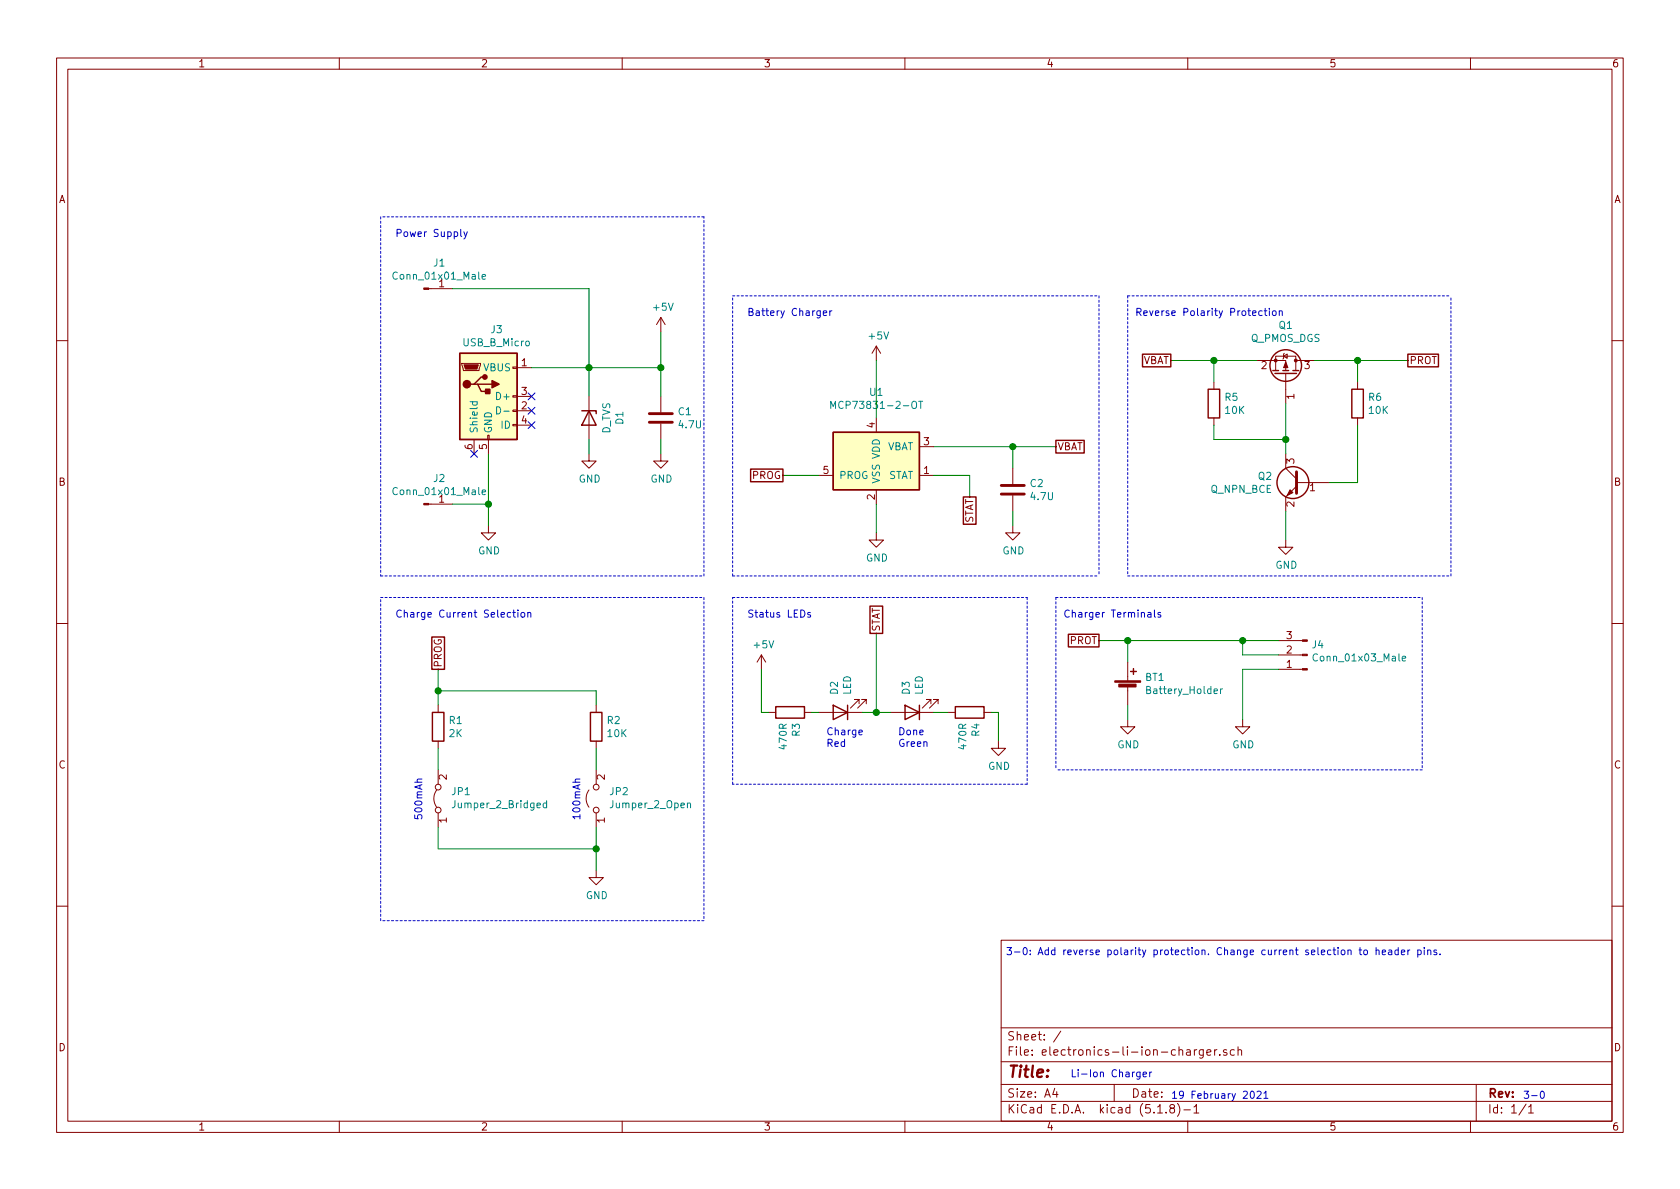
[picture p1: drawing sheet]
EESchema Schematic File Version 4
EELAYER 30 0
EELAYER END
$Descr A4 11693 8268
encoding utf-8
Sheet 1 1
Title ""
Date ""
Rev ""
Comp ""
Comment1 ""
Comment2 ""
Comment3 ""
Comment4 ""
$EndDescr
$Comp
L Device:R R3
U 1 1
P 5500 4950
F 0 "R3" H 5570 4996 50  0000 L CNN
F 1 "470R" H 5570 4905 50  0000 L CNN
F 2 "Resistor_SMD:R_1206_3216Metric_Pad1.30x1.75mm_HandSolder" V 5430 4950 50  0001 C CNN
F 3 "~" H 5500 4950 50  0001 C CNN
	1    5500 4950
	0    1    1    0   
$EndComp
$Comp
L Device:C C2
U 1 1
P 7050 3400
F 0 "C2" H 7165 3446 50  0000 L CNN
F 1 "4.7U" H 7165 3355 50  0000 L CNN
F 2 "Capacitor_SMD:C_1206_3216Metric_Pad1.33x1.80mm_HandSolder" H 7088 3250 50  0001 C CNN
F 3 "~" H 7050 3400 50  0001 C CNN
	1    7050 3400
	1    0    0    -1  
$EndComp
$Comp
L Device:C C1
U 1 1
P 4600 2900
F 0 "C1" H 4715 2946 50  0000 L CNN
F 1 "4.7U" H 4715 2855 50  0000 L CNN
F 2 "Capacitor_SMD:C_1206_3216Metric_Pad1.33x1.80mm_HandSolder" H 4638 2750 50  0001 C CNN
F 3 "~" H 4600 2900 50  0001 C CNN
	1    4600 2900
	1    0    0    -1  
$EndComp
$Comp
L Device:LED D3
U 1 1
P 6350 4950
F 0 "D3" V 6389 4832 50  0000 R CNN
F 1 "LED" V 6298 4832 50  0000 R CNN
F 2 "LED_SMD:LED_1206_3216Metric_Pad1.42x1.75mm_HandSolder" H 6350 4950 50  0001 C CNN
F 3 "~" H 6350 4950 50  0001 C CNN
	1    6350 4950
	-1   0    0    1   
$EndComp
$Comp
L Device:LED D2
U 1 1
P 5850 4950
F 0 "D2" V 5889 4832 50  0000 R CNN
F 1 "LED" V 5798 4832 50  0000 R CNN
F 2 "LED_SMD:LED_1206_3216Metric_Pad1.42x1.75mm_HandSolder" H 5850 4950 50  0001 C CNN
F 3 "~" H 5850 4950 50  0001 C CNN
	1    5850 4950
	-1   0    0    1   
$EndComp
$Comp
L Connector:USB_B_Micro J3
U 1 1
P 3400 2750
F 0 "J3" H 3457 3217 50  0000 C CNN
F 1 "USB_B_Micro" H 3457 3126 50  0000 C CNN
F 2 "Connector_USB:USB_Micro-B_Amphenol_10118194_Horizontal" H 3550 2700 50  0001 C CNN
F 3 "~" H 3550 2700 50  0001 C CNN
	1    3400 2750
	1    0    0    -1  
$EndComp
$Comp
L Battery_Management:MCP73831-2-OT U1
U 1 1
P 6100 3200
F 0 "U1" H 6100 3681 50  0000 C CNN
F 1 "MCP73831-2-OT" H 6100 3590 50  0000 C CNN
F 2 "Package_TO_SOT_SMD:SOT-23-5_HandSoldering" H 6150 2950 50  0001 L CIN
F 3 "http://ww1.microchip.com/downloads/en/DeviceDoc/20001984g.pdf" H 5950 3150 50  0001 C CNN
	1    6100 3200
	1    0    0    -1  
$EndComp
$Comp
L power:+5V #PWR0102
U 1 1
P 6100 2500
F 0 "#PWR0102" H 6100 2350 50  0001 C CNN
F 1 "+5V" H 6115 2673 50  0000 C CNN
F 2 "" H 6100 2500 50  0001 C CNN
F 3 "" H 6100 2500 50  0001 C CNN
	1    6100 2500
	1    0    0    -1  
$EndComp
$Comp
L Connector:Conn_01x03_Male J4
U 1 1
P 9100 4550
F 0 "J4" H 9072 4482 50  0000 R CNN
F 1 "Conn_01x03_Male" H 9072 4573 50  0000 R CNN
F 2 "Connector_PinHeader_2.54mm:PinHeader_1x03_P2.54mm_Vertical" H 9100 4550 50  0001 C CNN
F 3 "~" H 9100 4550 50  0001 C CNN
	1    9100 4550
	-1   0    0    1   
$EndComp
Wire Wire Line
	8900 4550 8650 4550
Wire Wire Line
	8650 4550 8650 4450
Connection ~ 8650 4450
Wire Wire Line
	8650 4450 8900 4450
Wire Wire Line
	8900 4650 8650 4650
Wire Wire Line
	8650 4650 8650 5000
Wire Wire Line
	7050 3550 7050 3650
$Comp
L power:GND #PWR0103
U 1 1
P 7050 3650
F 0 "#PWR0103" H 7050 3400 50  0001 C CNN
F 1 "GND" H 7055 3477 50  0000 C CNN
F 2 "" H 7050 3650 50  0001 C CNN
F 3 "" H 7050 3650 50  0001 C CNN
	1    7050 3650
	1    0    0    -1  
$EndComp
$Comp
L power:GND #PWR0106
U 1 1
P 4100 3150
F 0 "#PWR0106" H 4100 2900 50  0001 C CNN
F 1 "GND" H 4105 2977 50  0000 C CNN
F 2 "" H 4100 3150 50  0001 C CNN
F 3 "" H 4100 3150 50  0001 C CNN
	1    4100 3150
	1    0    0    -1  
$EndComp
$Comp
L power:GND #PWR0107
U 1 1
P 4600 3150
F 0 "#PWR0107" H 4600 2900 50  0001 C CNN
F 1 "GND" H 4605 2977 50  0000 C CNN
F 2 "" H 4600 3150 50  0001 C CNN
F 3 "" H 4600 3150 50  0001 C CNN
	1    4600 3150
	1    0    0    -1  
$EndComp
NoConn ~ 3300 3150
NoConn ~ 3700 2950
NoConn ~ 3700 2850
NoConn ~ 3700 2750
$Comp
L power:+5V #PWR0108
U 1 1
P 4600 2300
F 0 "#PWR0108" H 4600 2150 50  0001 C CNN
F 1 "+5V" H 4615 2473 50  0000 C CNN
F 2 "" H 4600 2300 50  0001 C CNN
F 3 "" H 4600 2300 50  0001 C CNN
	1    4600 2300
	1    0    0    -1  
$EndComp
Wire Wire Line
	3700 2550 4100 2550
Wire Wire Line
	4600 2550 4600 2300
Wire Wire Line
	4600 2550 4600 2750
Connection ~ 4100 2550
Wire Wire Line
	4100 2750 4100 2550
Wire Wire Line
	4600 3050 4600 3150
Wire Wire Line
	4100 2550 4600 2550
Text Notes 2750 1650 0    50   ~ 0
Power Supply
$Comp
L Connector:Conn_01x01_Male J1
U 1 1
P 2950 2000
F 0 "J1" H 3058 2181 50  0000 C CNN
F 1 "Conn_01x01_Male" H 3058 2090 50  0000 C CNN
F 2 "Connector_PinHeader_2.54mm:PinHeader_1x01_P2.54mm_Vertical" H 2950 2000 50  0001 C CNN
F 3 "~" H 2950 2000 50  0001 C CNN
	1    2950 2000
	1    0    0    -1  
$EndComp
$Comp
L Connector:Conn_01x01_Male J2
U 1 1
P 2950 3500
F 0 "J2" H 3058 3681 50  0000 C CNN
F 1 "Conn_01x01_Male" H 3058 3590 50  0000 C CNN
F 2 "Connector_PinHeader_2.54mm:PinHeader_1x01_P2.54mm_Vertical" H 2950 3500 50  0001 C CNN
F 3 "~" H 2950 3500 50  0001 C CNN
	1    2950 3500
	1    0    0    -1  
$EndComp
Connection ~ 4600 2550
Wire Wire Line
	3150 2000 4100 2000
Wire Wire Line
	4100 2000 4100 2550
Wire Wire Line
	3400 3150 3400 3500
Wire Wire Line
	3150 3500 3400 3500
Connection ~ 3400 3500
Wire Wire Line
	3400 3500 3400 3650
$Comp
L power:GND #PWR0109
U 1 1
P 3400 3650
F 0 "#PWR0109" H 3400 3400 50  0001 C CNN
F 1 "GND" H 3405 3477 50  0000 C CNN
F 2 "" H 3400 3650 50  0001 C CNN
F 3 "" H 3400 3650 50  0001 C CNN
	1    3400 3650
	1    0    0    -1  
$EndComp
Wire Notes Line
	2650 1500 2650 4000
Wire Notes Line
	2650 4000 4900 4000
Wire Notes Line
	4900 4000 4900 1500
Wire Notes Line
	4900 1500 2650 1500
$Comp
L Device:R R2
U 1 1
P 4150 5050
F 0 "R2" H 4220 5096 50  0000 L CNN
F 1 "10K" H 4220 5005 50  0000 L CNN
F 2 "Resistor_SMD:R_1206_3216Metric_Pad1.30x1.75mm_HandSolder" V 4080 5050 50  0001 C CNN
F 3 "~" H 4150 5050 50  0001 C CNN
	1    4150 5050
	1    0    0    -1  
$EndComp
$Comp
L Jumper:Jumper_2_Bridged JP1
U 1 1
P 3050 5550
F 0 "JP1" V 3096 5462 50  0000 R CNN
F 1 "Jumper_2_Bridged" V 3005 5462 50  0000 R CNN
F 2 "Connector_PinHeader_2.54mm:PinHeader_1x02_P2.54mm_Vertical" H 3050 5550 50  0001 C CNN
F 3 "~" H 3050 5550 50  0001 C CNN
	1    3050 5550
	0    -1   -1   0   
$EndComp
$Comp
L Device:R R1
U 1 1
P 3050 5050
F 0 "R1" H 3120 5096 50  0000 L CNN
F 1 "2K" H 3120 5005 50  0000 L CNN
F 2 "Resistor_SMD:R_1206_3216Metric_Pad1.30x1.75mm_HandSolder" V 2980 5050 50  0001 C CNN
F 3 "~" H 3050 5050 50  0001 C CNN
	1    3050 5050
	1    0    0    -1  
$EndComp
$Comp
L power:GND #PWR0104
U 1 1
P 4150 6050
F 0 "#PWR0104" H 4150 5800 50  0001 C CNN
F 1 "GND" H 4155 5877 50  0000 C CNN
F 2 "" H 4150 6050 50  0001 C CNN
F 3 "" H 4150 6050 50  0001 C CNN
	1    4150 6050
	1    0    0    -1  
$EndComp
$Comp
L power:GND #PWR02
U 1 1
P 6100 3700
F 0 "#PWR02" H 6100 3450 50  0001 C CNN
F 1 "GND" H 6105 3527 50  0000 C CNN
F 2 "" H 6100 3700 50  0001 C CNN
F 3 "" H 6100 3700 50  0001 C CNN
	1    6100 3700
	1    0    0    -1  
$EndComp
Wire Wire Line
	6100 3500 6100 3700
Text GLabel 5450 3300 0    50   UnSpc ~ 0
PROG
Wire Wire Line
	5450 3300 5700 3300
Wire Wire Line
	4150 4800 4150 4900
Wire Wire Line
	4150 6050 4150 5900
Wire Wire Line
	3050 5900 3050 5750
Connection ~ 4150 5900
Wire Wire Line
	4150 5900 4150 5750
$Comp
L Jumper:Jumper_2_Open JP2
U 1 1
P 4150 5550
F 0 "JP2" V 4196 5462 50  0000 R CNN
F 1 "Jumper_2_Open" V 4105 5462 50  0000 R CNN
F 2 "Connector_PinHeader_2.54mm:PinHeader_1x02_P2.54mm_Vertical" H 4150 5550 50  0001 C CNN
F 3 "~" H 4150 5550 50  0001 C CNN
	1    4150 5550
	0    -1   -1   0   
$EndComp
Text GLabel 3050 4650 1    50   UnSpc ~ 0
PROG
Text Notes 2750 4300 0    50   ~ 0
Charge Current Selection
Wire Notes Line
	2650 4150 4900 4150
Wire Notes Line
	4900 4150 4900 6400
Wire Notes Line
	4900 6400 2650 6400
Wire Notes Line
	2650 6400 2650 4150
Wire Wire Line
	6100 2500 6100 2900
$Comp
L power:+5V #PWR01
U 1 1
P 5300 4650
F 0 "#PWR01" H 5300 4500 50  0001 C CNN
F 1 "+5V" H 5315 4823 50  0000 C CNN
F 2 "" H 5300 4650 50  0001 C CNN
F 3 "" H 5300 4650 50  0001 C CNN
	1    5300 4650
	1    0    0    -1  
$EndComp
Text GLabel 6750 3450 3    50   UnSpc ~ 0
STAT
Text GLabel 6100 4400 1    50   UnSpc ~ 0
STAT
Wire Wire Line
	6000 4950 6100 4950
Connection ~ 6100 4950
Text Notes 2950 5400 3    50   ~ 0
500mAh
Text Notes 4050 5400 3    50   ~ 0
100mAh
Wire Wire Line
	3050 4650 3050 4800
Wire Wire Line
	3050 5900 4150 5900
Wire Wire Line
	3050 4800 4150 4800
Connection ~ 3050 4800
Wire Wire Line
	3050 4800 3050 4900
Text Notes 5200 4300 0    50   ~ 0
Status LEDs
Text Notes 5750 5200 0    50   ~ 0
Charge\nRed
Text Notes 6250 5200 0    50   ~ 0
Done\nGreen
Wire Notes Line
	5100 5450 5100 4150
Text Notes 5200 2200 0    50   ~ 0
Battery Charger
Wire Notes Line
	5100 4000 5100 2050
Wire Wire Line
	4100 3050 4100 3150
Wire Wire Line
	3050 5200 3050 5350
Wire Wire Line
	4150 5200 4150 5350
$Comp
L Device:D_Zener D1
U 1 1
P 4100 2900
F 0 "D1" H 4100 3117 50  0000 C CNN
F 1 "D_TVS" H 4100 3026 50  0000 C CNN
F 2 "electronics-li-ion-charger:Diode_TVS-MSP5.0A" H 4100 2900 50  0001 C CNN
F 3 "~" H 4100 2900 50  0001 C CNN
	1    4100 2900
	0    1    1    0   
$EndComp
$Comp
L Device:Battery_Cell BT1
U 1 1
P 7850 4800
F 0 "BT1" H 7968 4896 50  0000 L CNN
F 1 "Battery_Holder" H 7968 4805 50  0000 L CNN
F 2 "electronics-li-ion-charger:Battery_Holder-PC_Pin-18650" V 7850 4860 50  0001 C CNN
F 3 "~" V 7850 4860 50  0001 C CNN
	1    7850 4800
	1    0    0    -1  
$EndComp
Wire Wire Line
	7850 4900 7850 5000
Wire Wire Line
	7850 4450 7850 4600
Wire Wire Line
	7850 4450 8650 4450
Wire Wire Line
	6100 4950 6200 4950
$Comp
L power:GND #PWR0105
U 1 1
P 6950 5150
F 0 "#PWR0105" H 6950 4900 50  0001 C CNN
F 1 "GND" H 6955 4977 50  0000 C CNN
F 2 "" H 6950 5150 50  0001 C CNN
F 3 "" H 6950 5150 50  0001 C CNN
	1    6950 5150
	1    0    0    -1  
$EndComp
Wire Wire Line
	5300 4650 5300 4950
Wire Wire Line
	5300 4950 5350 4950
Wire Wire Line
	6500 4950 6600 4950
Wire Wire Line
	6950 4950 6950 5150
Wire Notes Line
	5100 4150 7150 4150
Wire Notes Line
	7150 4150 7150 5450
Wire Notes Line
	7150 5450 5100 5450
Text Notes 8150 7650 0    50   ~ 0
19 February 2021
Text Notes 10600 7650 0    50   ~ 0
3-0
$Comp
L Device:R R4
U 1 1
P 6750 4950
F 0 "R4" H 6820 4996 50  0000 L CNN
F 1 "470R" H 6820 4905 50  0000 L CNN
F 2 "Resistor_SMD:R_1206_3216Metric_Pad1.30x1.75mm_HandSolder" V 6680 4950 50  0001 C CNN
F 3 "~" H 6750 4950 50  0001 C CNN
	1    6750 4950
	0    1    1    0   
$EndComp
Wire Wire Line
	6100 4400 6100 4950
Wire Wire Line
	5650 4950 5700 4950
Wire Wire Line
	6900 4950 6950 4950
Text Notes 7450 7500 0    50   ~ 0
Li-Ion Charger
Text Notes 7000 6650 0    50   ~ 0
3-0: Add reverse polarity protection. Change current selection to header pins.
$Comp
L Device:R R6
U 1 1
P 9450 2800
F 0 "R6" H 9520 2846 50  0000 L CNN
F 1 "10K" H 9520 2755 50  0000 L CNN
F 2 "Resistor_SMD:R_1206_3216Metric_Pad1.30x1.75mm_HandSolder" V 9380 2800 50  0001 C CNN
F 3 "~" H 9450 2800 50  0001 C CNN
	1    9450 2800
	1    0    0    -1  
$EndComp
$Comp
L Device:R R5
U 1 1
P 8450 2800
F 0 "R5" H 8520 2846 50  0000 L CNN
F 1 "10K" H 8520 2755 50  0000 L CNN
F 2 "Resistor_SMD:R_1206_3216Metric_Pad1.30x1.75mm_HandSolder" V 8380 2800 50  0001 C CNN
F 3 "~" H 8450 2800 50  0001 C CNN
	1    8450 2800
	1    0    0    -1  
$EndComp
Text Notes 7900 2200 0    50   ~ 0
Reverse Polarity Protection
Text GLabel 7350 3100 2    50   UnSpc ~ 0
VBAT
Wire Wire Line
	6500 3100 7050 3100
$Comp
L power:GND #PWR05
U 1 1
P 8950 3750
F 0 "#PWR05" H 8950 3500 50  0001 C CNN
F 1 "GND" H 8955 3577 50  0000 C CNN
F 2 "" H 8950 3750 50  0001 C CNN
F 3 "" H 8950 3750 50  0001 C CNN
	1    8950 3750
	1    0    0    -1  
$EndComp
Text GLabel 8150 2500 0    50   UnSpc ~ 0
VBAT
Wire Wire Line
	7050 3100 7050 3250
Connection ~ 7850 4450
Text GLabel 7650 4450 0    50   UnSpc ~ 0
PROT
Text Notes 7400 4300 0    50   ~ 0
Charger Terminals
Wire Notes Line
	7350 4150 7350 5350
$Comp
L Device:Q_NPN_BEC Q2
U 1 1
P 9050 3350
F 0 "Q2" H 9241 3396 50  0000 L CNN
F 1 "Q_NPN_BCE" H 9241 3305 50  0000 L CNN
F 2 "Package_TO_SOT_SMD:SOT-23_Handsoldering" H 9250 3450 50  0001 C CNN
F 3 "~" H 9050 3350 50  0001 C CNN
	1    9050 3350
	-1   0    0    -1  
$EndComp
$Comp
L Device:Q_PMOS_GSD Q1
U 1 1
P 8950 2600
F 0 "Q1" V 9292 2600 50  0000 C CNN
F 1 "Q_PMOS_DGS" V 9201 2600 50  0000 C CNN
F 2 "Package_TO_SOT_SMD:SOT-23_Handsoldering" H 9150 2700 50  0001 C CNN
F 3 "~" H 8950 2600 50  0001 C CNN
	1    8950 2600
	0    1    -1   0   
$EndComp
$Comp
L power:GND #PWR03
U 1 1
P 7850 5000
F 0 "#PWR03" H 7850 4750 50  0001 C CNN
F 1 "GND" H 7855 4827 50  0000 C CNN
F 2 "" H 7850 5000 50  0001 C CNN
F 3 "" H 7850 5000 50  0001 C CNN
	1    7850 5000
	1    0    0    -1  
$EndComp
$Comp
L power:GND #PWR04
U 1 1
P 8650 5000
F 0 "#PWR04" H 8650 4750 50  0001 C CNN
F 1 "GND" H 8655 4827 50  0000 C CNN
F 2 "" H 8650 5000 50  0001 C CNN
F 3 "" H 8650 5000 50  0001 C CNN
	1    8650 5000
	1    0    0    -1  
$EndComp
Wire Wire Line
	8150 2500 8450 2500
Wire Wire Line
	8450 2650 8450 2500
Connection ~ 8450 2500
Wire Wire Line
	8450 2500 8750 2500
Wire Wire Line
	8450 2950 8450 3050
Wire Wire Line
	8450 3050 8950 3050
Wire Wire Line
	8950 3050 8950 2800
Wire Wire Line
	8950 3150 8950 3050
Connection ~ 8950 3050
Wire Wire Line
	8950 3550 8950 3750
Wire Wire Line
	9250 3350 9450 3350
Wire Wire Line
	9450 3350 9450 2950
Wire Wire Line
	9450 2650 9450 2500
Wire Wire Line
	9450 2500 9150 2500
Text GLabel 9800 2500 2    50   UnSpc ~ 0
PROT
Wire Wire Line
	9450 2500 9800 2500
Connection ~ 9450 2500
Wire Wire Line
	6500 3300 6750 3300
Wire Wire Line
	6750 3300 6750 3450
Connection ~ 7050 3100
Wire Wire Line
	7050 3100 7350 3100
Wire Wire Line
	7650 4450 7850 4450
Wire Notes Line
	7650 2050 7650 4000
Wire Notes Line
	5100 2050 7650 2050
Wire Notes Line
	9900 5350 7350 5350
Wire Notes Line
	7850 2050 10100 2050
Wire Notes Line
	5100 4000 7650 4000
Wire Notes Line
	7350 4150 9900 4150
Wire Notes Line
	9900 4150 9900 5350
Wire Notes Line
	7850 2050 7850 4000
Wire Notes Line
	7850 4000 10100 4000
Wire Notes Line
	10100 4000 10100 2050
$EndSCHEMATC
